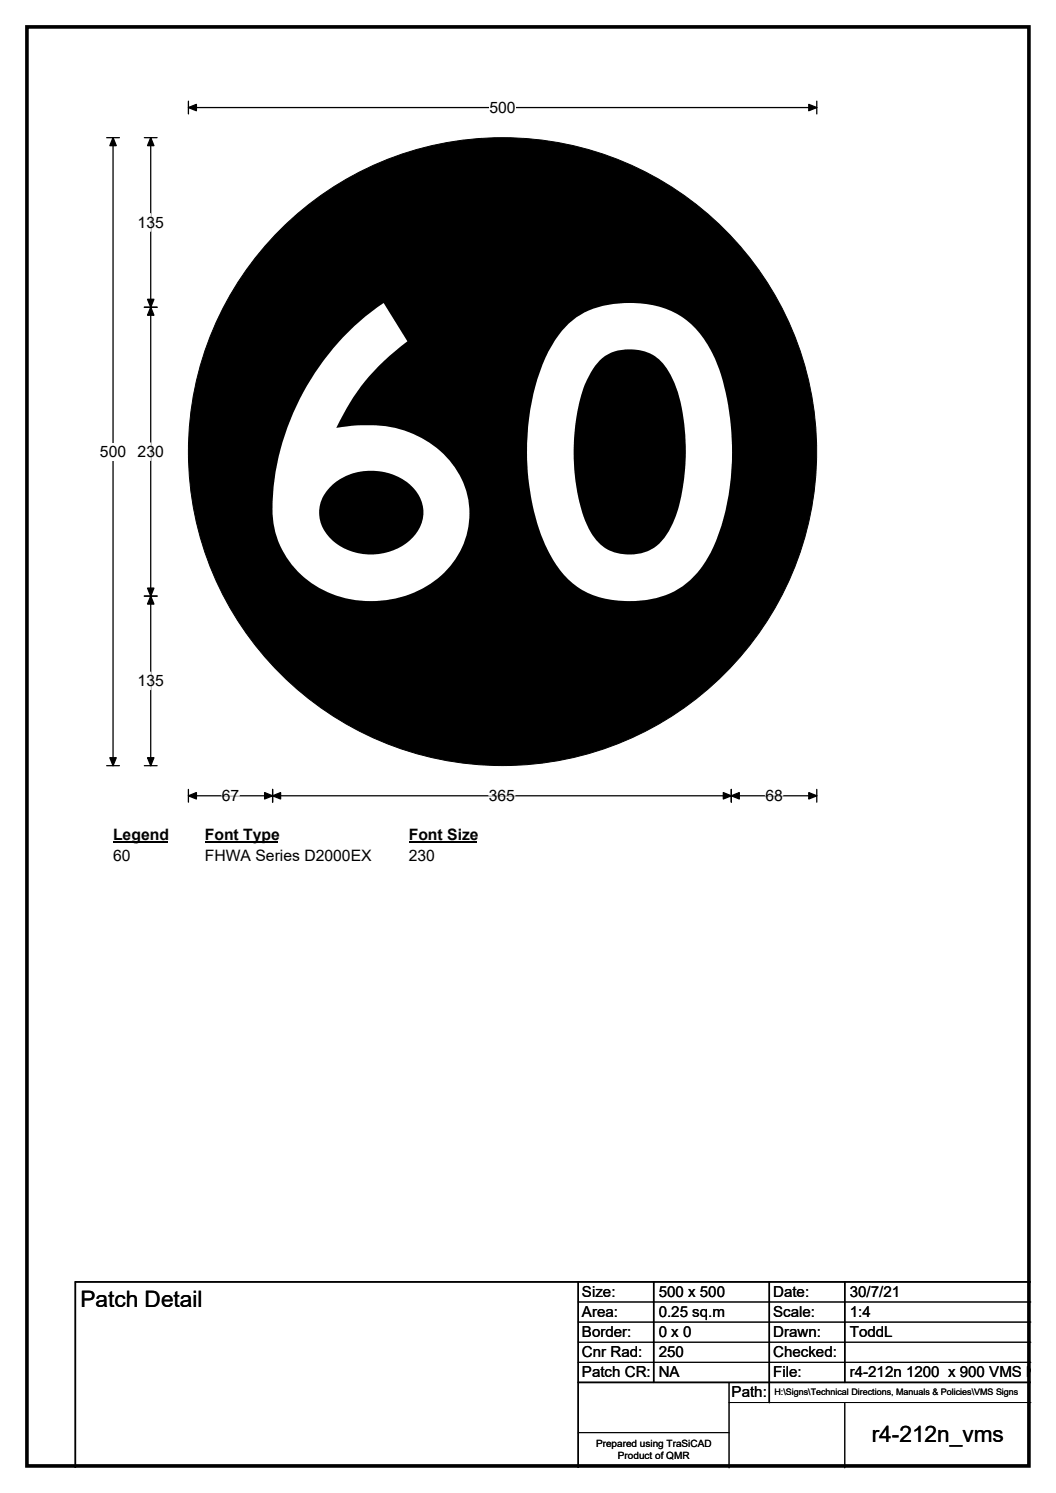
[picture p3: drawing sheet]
<svg xmlns="http://www.w3.org/2000/svg" width="210mm" height="297mm" viewBox="0 0 210 297" stroke-linecap="round" stroke-linejoin="round" font-family="sans-serif">
<path d="M5.4 5.4h199.2v286.3h-199.2z" fill="none" stroke="#000" stroke-width=".72"/>
<path d="M37.5 21.4h124.9M37.5 20.1v2.6M162.4 20.1v2.6" fill="none" stroke="#000" stroke-width=".25"/>
<path d="M37.5 21.4l1.6-.6v1.2zM160.8 20.8l1.6 .6-1.6 .6z" fill="#000" stroke="#000" stroke-width=".25"/>
<path d="M97.3 19.7h5.2v3.5h-5.2z" fill="#fff"/>
<path d="M21.2 27.4h2.5M22.5 27.4v124.9M21.2 152.3h2.5M37.5 158.3h124.9M37.5 157.1v2.5M54.2 157.1v2.5M145.4 157.1v2.5M162.4 157.1v2.5" fill="none" stroke="#000" stroke-width=".25"/>
<path d="M22.5 27.4l.6 1.6h-1.3zM21.8 150.7h1.3l-.6 1.6zM37.5 158.3l1.6-.6v1.3zM54.2 158.3l1.6-.6v1.3zM52.6 157.7l1.6 .6-1.6 .7zM143.8 157.7l1.6 .6-1.6 .7zM145.4 158.3l1.6-.6v1.3zM160.8 157.7l1.6 .6-1.6 .7z" fill="#000" stroke="#000" stroke-width=".25"/>
<path d="M44.1 158.3h3.5M97.2 158.3h5.2M152.2 158.3h3.5" fill="none" stroke="#fff" stroke-width=".25"/>
<path d="M19.9 88.1h5.2v3.5h-5.2z" fill="#fff"/>
<path d="M28.7 27.4h2.5M30 27.4v124.9M28.7 61.1h2.5M28.7 118.6h2.5M28.7 152.3h2.5" fill="none" stroke="#000" stroke-width=".25"/>
<path d="M30 27.4l.6 1.6h-1.3zM30 61.1l.6 1.6h-1.3zM29.3 59.5h1.3l-.6 1.6zM29.3 117h1.3l-.6 1.6zM30 118.6l.6 1.6h-1.3zM29.3 150.7h1.3l-.6 1.6z" fill="#000" stroke="#000" stroke-width=".25"/>
<path d="M30 42.5v3.5M30 88.1v3.5M30 133.7v3.5" fill="none" stroke="#fff" stroke-width=".25"/>
<path d="M22.5 164.3h10.7v3.5h-10.7z" fill="#fff"/>
<path d="M22.5 167.6h10.7" fill="none" stroke="#000" stroke-width=".32"/>
<path d="M40.7 164.3h14.4v3.5h-14.4z" fill="#fff"/>
<path d="M40.7 167.6h14.4" fill="none" stroke="#000" stroke-width=".32"/>
<path d="M81.3 164.3h13.4v3.5h-13.4z" fill="#fff"/>
<path d="M81.3 167.6h13.4" fill="none" stroke="#000" stroke-width=".32"/>
<g fill="#fff">
<path d="M22.5 168.5h3.5v3.5h-3.5z"/>
<path d="M40.7 168.5h33.1v3.5h-33.1z"/>
<path d="M81.3 168.5h5.2v3.5h-5.2z"/>
</g>
<circle cx="99.9" cy="89.9" r="62.5" fill="#000" stroke="#000" stroke-width=".2"/>
<path d="M69.5 65.8a46.2 46.2 0 0 1 6.8-5.5l4.7 7.6a42.8 42.8 0 0 0-14.1 17.2 29.9 29.9 0 0 1 13.6 .6 18 18 0 0 1 12.8 15.6 17.4 17.4 0 0 1-12.6 17.2 20.5 20.5 0 0 1-23.4-7.2 17.8 17.8 0 0 1-3.1-12.1 51.5 51.5 0 0 1 15.3-33.4zM65.6 96.9a7.1 7.1 0 0 0 .9 10.9 11.8 11.8 0 0 0 16.2-1.6 7.1 7.1 0 0 0-2-10.4 12.1 12.1 0 0 0-15.1 1.1zM112.9 64.6a16.7 16.7 0 0 1 12.3-4.3 16.6 16.6 0 0 1 14.8 7.2 36.1 36.1 0 0 1 5.2 16.4 48.4 48.4 0 0 1-4 26.2 16.4 16.4 0 0 1-15 9.5 17.2 17.2 0 0 1-13-4.1 28.4 28.4 0 0 1-7-13.6 49.4 49.4 0 0 1 2.6-31.4 22.4 22.4 0 0 1 4.1-5.9zM119.1 71.9a22.2 22.2 0 0 0-4.6 12 40.8 40.8 0 0 0 2.2 20.5 8.7 8.7 0 0 0 8.5 5.9 8.6 8.6 0 0 0 8.2-5.5 35.9 35.9 0 0 0 3-14.2 36.7 36.7 0 0 0-2.7-15.4 8.8 8.8 0 0 0-6.4-5.5 8.7 8.7 0 0 0-8.2 2.2z" fill="#fff"/>
<path d="M115 255v37M130 255v20M153 255v24M168 255v20M205 255h-190v37M115 275h90" fill="none" stroke="#000" stroke-width=".3"/>
<path d="M115 259h90M115 263h90M115 267h90M115 271h90M145 279h60M145 275v17M168 279v13M115 285h30" fill="none" stroke="#000" stroke-width=".2"/>
<g font-size="4.5">
<text x="16" y="260.1">Patch Detail</text>
<text x="173.3" y="286.9">r4-212n_vms</text>
</g>
<g font-size="3.1">
<text x="97.3" y="22.5">500</text>
<text x="27.4" y="45.3">135</text>
<text x="19.9" y="90.9">500</text>
<text x="27.4" y="90.9">230</text>
<text x="27.4" y="136.5">135</text>
<text x="44.1" y="159.4">67</text>
<text x="97.2" y="159.4">365</text>
<text x="152.2" y="159.4">68</text>
<text x="22.5" y="167.1">Legend</text>
<text x="40.7" y="167.1">Font Type</text>
<text x="81.3" y="167.1">Font Size</text>
<text x="22.5" y="171.3">60</text>
<text x="40.7" y="171.3">FHWA Series D2000EX</text>
<text x="81.3" y="171.3">230</text>
</g>
<g font-size="3">
<text x="115.7" y="258">Size:</text>
<text x="131" y="258">500 x 500</text>
<text x="153.7" y="258">Date:</text>
<text x="169" y="258">30/7/21</text>
<text x="115.7" y="262">Area:</text>
<text x="131" y="262">0.25 sq.m</text>
<text x="153.7" y="262">Scale:</text>
<text x="169" y="262">1:4</text>
<text x="115.7" y="266">Border:</text>
<text x="115.7" y="270">Cnr Rad:</text>
<text x="131" y="266">0 x 0</text>
<text x="131" y="270">250</text>
<text x="153.7" y="266">Drawn:</text>
<text x="153.7" y="270">Checked:</text>
<text x="169" y="266">ToddL</text>
<text x="115.7" y="274">Patch CR:</text>
<text x="131" y="274">NA</text>
<text x="153.7" y="274">File:</text>
<text x="169" y="274">r4-212n 1200 x 900 VMS N</text>
<text x="145.5" y="278">Path:</text>
</g>
<g font-size="2">
<text x="118.5" y="287.8">Prepared using TraSiCAD</text>
<text x="122.9" y="290.2">Product of QMR</text>
</g>
<text font-size="1.8" x="154" y="277.5">H:\Signs\Technical Directions, Manuals &amp; Policies\VMS Signs</text>
</svg>
